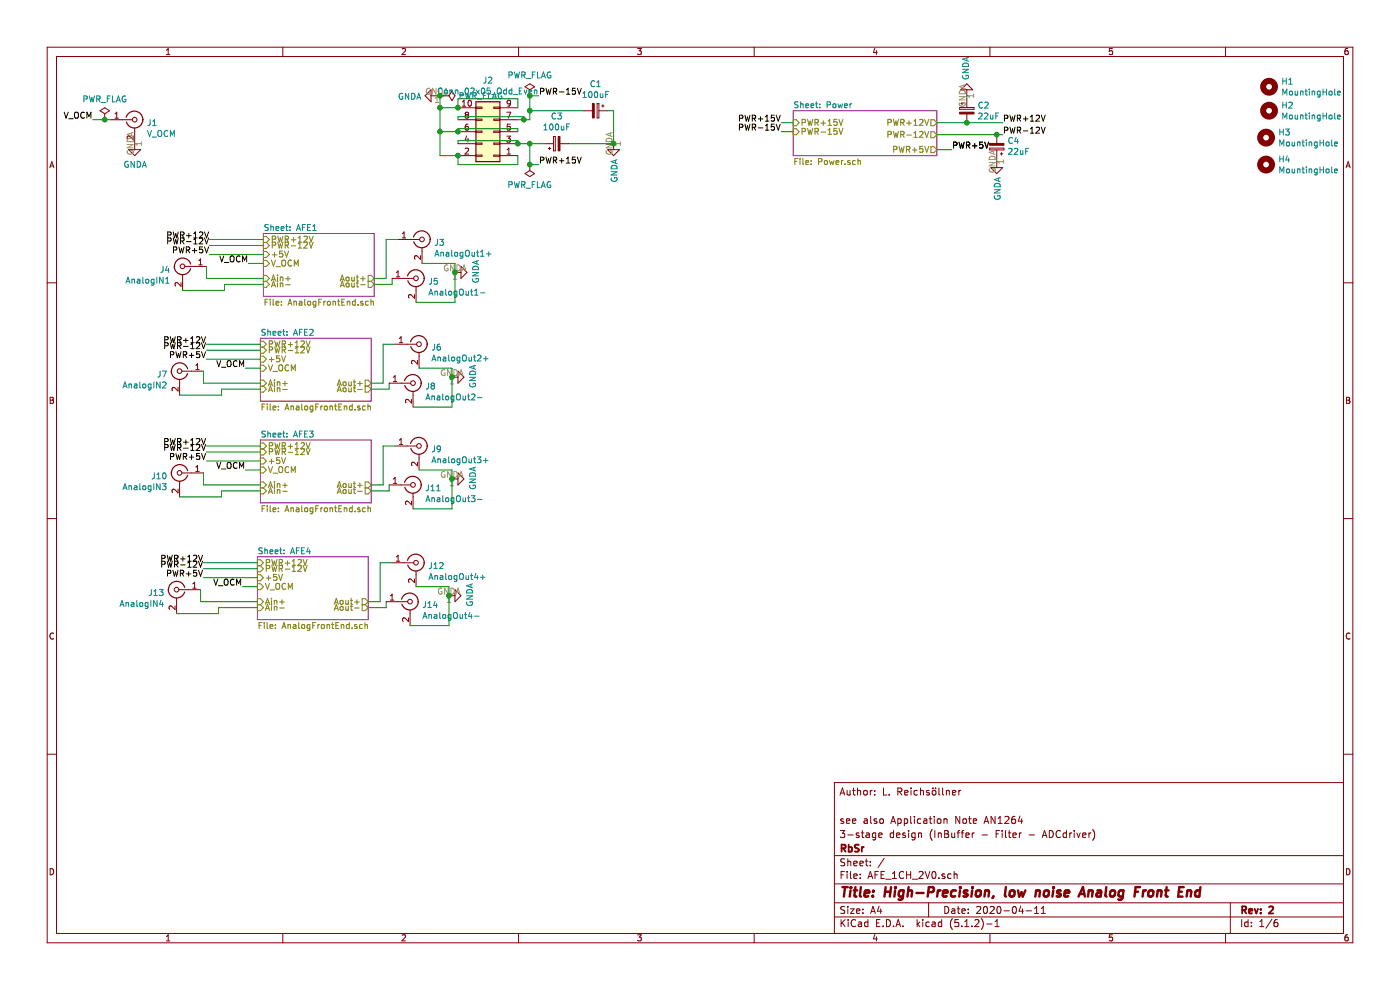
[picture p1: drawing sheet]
EESchema Schematic File Version 4
LIBS:AFE_1CH_2V0-cache
EELAYER 29 0
EELAYER END
$Descr A4 11693 8268
encoding utf-8
Sheet 1 6
Title "High-Precision, low noise Analog Front End"
Date "2020-04-11"
Rev "2"
Comp "RbSr"
Comment1 "3-stage design (InBuffer - Filter - ADCdriver)"
Comment2 "see also Application Note AN1264"
Comment3 ""
Comment4 "Author: L. Reichsöllner"
$EndDescr
$Sheet
S 6625 925  1200 375 
U 5E8E1FE6
F0 "Power" 50
F1 "Power.sch" 50
F2 "PWR+15V" I L 6625 1025 50 
F3 "PWR-15V" I L 6625 1100 50 
F4 "PWR+12V" O R 7825 1025 50 
F5 "PWR-12V" O R 7825 1125 50 
F6 "PWR+5V" O R 7825 1250 50 
$EndSheet
$Sheet
S 2200 1950 925  525 
U 5E8EEF0C
F0 "AFE1" 50
F1 "AnalogFrontEnd.sch" 50
F2 "PWR+12V" I L 2200 2000 50 
F3 "PWR-12V" I L 2200 2050 50 
F4 "V_OCM" I L 2200 2200 50 
F5 "+5V" I L 2200 2125 50 
F6 "Ain+" I L 2200 2325 50 
F7 "Ain-" I L 2200 2375 50 
F8 "Aout+" O R 3125 2325 50 
F9 "Aout-" O R 3125 2375 50 
$EndSheet
$Comp
L power:GNDA #PWR01
U 1 1
P 3650 800
F 0 "#PWR01" H 3650 550 50  0001 C CNN
F 1 "GNDA" V 3655 673 50  0000 R CNN
F 2 "" H 3650 800 50  0001 C CNN
F 3 "" H 3650 800 50  0001 C CNN
	1    3650 800 
	0    1    1    0   
$EndComp
Wire Wire Line
	3650 800  3675 800 
$Comp
L power:PWR_FLAG #FLG01
U 1 1
P 3700 800
F 0 "#FLG01" H 3700 875 50  0001 C CNN
F 1 "PWR_FLAG" V 3700 928 50  0000 L CNN
F 2 "" H 3700 800 50  0001 C CNN
F 3 "~" H 3700 800 50  0001 C CNN
	1    3700 800 
	0    1    1    0   
$EndComp
Wire Wire Line
	4425 1000 4425 925 
Wire Wire Line
	4425 800  4500 800 
Text Label 4500 1375 0    50   ~ 0
PWR+15V
Wire Wire Line
	4425 1200 4425 1375
Wire Wire Line
	4425 1375 4500 1375
Text Label 4500 800  0    50   ~ 0
PWR-15V
$Comp
L power:PWR_FLAG #FLG02
U 1 1
P 4425 800
F 0 "#FLG02" H 4425 875 50  0001 C CNN
F 1 "PWR_FLAG" H 4425 973 50  0000 C CNN
F 2 "" H 4425 800 50  0001 C CNN
F 3 "~" H 4425 800 50  0001 C CNN
	1    4425 800 
	1    0    0    -1  
$EndComp
Connection ~ 4425 800 
$Comp
L power:PWR_FLAG #FLG04
U 1 1
P 4425 1375
F 0 "#FLG04" H 4425 1450 50  0001 C CNN
F 1 "PWR_FLAG" H 4425 1548 50  0000 C CNN
F 2 "" H 4425 1375 50  0001 C CNN
F 3 "~" H 4425 1375 50  0001 C CNN
	1    4425 1375
	-1   0    0    1   
$EndComp
Connection ~ 4425 1375
Text Label 6525 1100 2    50   ~ 0
PWR-15V
Wire Wire Line
	6525 1100 6625 1100
Text Label 6525 1025 2    50   ~ 0
PWR+15V
Wire Wire Line
	6525 1025 6625 1025
Text Label 8375 1025 0    50   ~ 0
PWR+12V
Wire Wire Line
	7825 1025 8075 1025
Text Label 8375 1125 0    50   ~ 0
PWR-12V
Text Label 7950 1250 0    50   ~ 0
PWR+5V
Wire Wire Line
	7950 1250 7825 1250
Text Label 1750 2000 2    50   ~ 0
PWR+12V
Wire Wire Line
	2200 2000 1750 2000
Text Label 1750 2050 2    50   ~ 0
PWR-12V
Text Label 1750 2125 2    50   ~ 0
PWR+5V
Wire Wire Line
	1750 2050 2200 2050
Wire Wire Line
	1750 2125 2200 2125
$Comp
L Connector:Conn_Coaxial J1
U 1 1
P 1125 1000
F 0 "J1" H 1225 975 50  0000 L CNN
F 1 "V_OCM" H 1225 884 50  0000 L CNN
F 2 "digikey-footprints:RF_SMB_jack_Vertical" H 1125 1000 50  0001 C CNN
F 3 "https://www.te.com/commerce/DocumentDelivery/DDEController?Action=srchrtrv&DocNm=1337482&DocType=Customer+Drawing&DocLang=English" H 1125 1000 50  0001 C CNN
F 4 "A102025-ND" H 1125 1000 50  0001 C CNN "DigiKey"
	1    1125 1000
	1    0    0    -1  
$EndComp
$Comp
L power:GNDA #PWR03
U 1 1
P 1125 1200
F 0 "#PWR03" H 1125 950 50  0001 C CNN
F 1 "GNDA" H 1130 1027 50  0000 C CNN
F 2 "" H 1125 1200 50  0001 C CNN
F 3 "" H 1125 1200 50  0001 C CNN
	1    1125 1200
	1    0    0    -1  
$EndComp
Text Label 775  1000 2    50   ~ 0
V_OCM
Wire Wire Line
	775  1000 875  1000
Text Label 2075 2200 2    50   ~ 0
V_OCM
Wire Wire Line
	2075 2200 2200 2200
$Comp
L power:PWR_FLAG #FLG03
U 1 1
P 875 1000
F 0 "#FLG03" H 875 1075 50  0001 C CNN
F 1 "PWR_FLAG" H 875 1173 50  0000 C CNN
F 2 "" H 875 1000 50  0001 C CNN
F 3 "~" H 875 1000 50  0001 C CNN
	1    875  1000
	1    0    0    -1  
$EndComp
Connection ~ 875  1000
Wire Wire Line
	875  1000 925  1000
$Comp
L Connector:Conn_Coaxial J4
U 1 1
P 1525 2225
F 0 "J4" H 1625 2200 50  0000 L CNN
F 1 "AnalogIN1" H 1625 2109 50  0000 L CNN
F 2 "Connector_Coaxial:BNC_Amphenol_B6252HB-NPP3G-50_Horizontal" H 1525 2225 50  0001 C CNN
F 3 "https://www.te.com/commerce/DocumentDelivery/DDEController?Action=srchrtrv&DocNm=1634612&DocType=Customer+Drawing&DocLang=English" H 1525 2225 50  0001 C CNN
F 4 "A97555-ND" H 1525 2225 50  0001 C CNN "DigiKey"
	1    1525 2225
	-1   0    0    -1  
$EndComp
Wire Wire Line
	1725 2225 1725 2325
Wire Wire Line
	1525 2425 1875 2425
Wire Wire Line
	1875 2425 1875 2375
Wire Wire Line
	1875 2375 2200 2375
Wire Wire Line
	1725 2325 2200 2325
Wire Wire Line
	3125 2325 3225 2325
Wire Wire Line
	3275 2375 3275 2325
$Sheet
S 2175 2825 925  525 
U 5E926F25
F0 "AFE2" 50
F1 "AnalogFrontEnd.sch" 50
F2 "PWR+12V" I L 2175 2875 50 
F3 "PWR-12V" I L 2175 2925 50 
F4 "V_OCM" I L 2175 3075 50 
F5 "+5V" I L 2175 3000 50 
F6 "Ain+" I L 2175 3200 50 
F7 "Ain-" I L 2175 3250 50 
F8 "Aout+" O R 3100 3200 50 
F9 "Aout-" O R 3100 3250 50 
$EndSheet
Text Label 1725 2875 2    50   ~ 0
PWR+12V
Wire Wire Line
	2175 2875 1725 2875
Text Label 1725 2925 2    50   ~ 0
PWR-12V
Text Label 1725 3000 2    50   ~ 0
PWR+5V
Wire Wire Line
	1725 2925 2175 2925
Wire Wire Line
	1725 3000 2175 3000
Text Label 2050 3075 2    50   ~ 0
V_OCM
Wire Wire Line
	2050 3075 2175 3075
$Comp
L Connector:Conn_Coaxial J7
U 1 1
P 1500 3100
F 0 "J7" H 1600 3075 50  0000 L CNN
F 1 "AnalogIN2" H 1600 2984 50  0000 L CNN
F 2 "Connector_Coaxial:BNC_Amphenol_B6252HB-NPP3G-50_Horizontal" H 1500 3100 50  0001 C CNN
F 3 "https://www.te.com/commerce/DocumentDelivery/DDEController?Action=srchrtrv&DocNm=1634612&DocType=Customer+Drawing&DocLang=English" H 1500 3100 50  0001 C CNN
F 4 "A97555-ND" H 1500 3100 50  0001 C CNN "DigiKey"
	1    1500 3100
	-1   0    0    -1  
$EndComp
Wire Wire Line
	1700 3100 1700 3200
Wire Wire Line
	1500 3300 1850 3300
Wire Wire Line
	1850 3300 1850 3250
Wire Wire Line
	1850 3250 2175 3250
Wire Wire Line
	1700 3200 2175 3200
$Sheet
S 2175 3675 925  525 
U 5E92C6BC
F0 "AFE3" 50
F1 "AnalogFrontEnd.sch" 50
F2 "PWR+12V" I L 2175 3725 50 
F3 "PWR-12V" I L 2175 3775 50 
F4 "V_OCM" I L 2175 3925 50 
F5 "+5V" I L 2175 3850 50 
F6 "Ain+" I L 2175 4050 50 
F7 "Ain-" I L 2175 4100 50 
F8 "Aout+" O R 3100 4050 50 
F9 "Aout-" O R 3100 4100 50 
$EndSheet
Text Label 1725 3725 2    50   ~ 0
PWR+12V
Wire Wire Line
	2175 3725 1725 3725
Text Label 1725 3775 2    50   ~ 0
PWR-12V
Text Label 1725 3850 2    50   ~ 0
PWR+5V
Wire Wire Line
	1725 3775 2175 3775
Wire Wire Line
	1725 3850 2175 3850
Text Label 2050 3925 2    50   ~ 0
V_OCM
Wire Wire Line
	2050 3925 2175 3925
$Comp
L Connector:Conn_Coaxial J10
U 1 1
P 1500 3950
F 0 "J10" H 1600 3925 50  0000 L CNN
F 1 "AnalogIN3" H 1600 3834 50  0000 L CNN
F 2 "Connector_Coaxial:BNC_Amphenol_B6252HB-NPP3G-50_Horizontal" H 1500 3950 50  0001 C CNN
F 3 "https://www.te.com/commerce/DocumentDelivery/DDEController?Action=srchrtrv&DocNm=1634612&DocType=Customer+Drawing&DocLang=English" H 1500 3950 50  0001 C CNN
F 4 "A97555-ND" H 1500 3950 50  0001 C CNN "DigiKey"
	1    1500 3950
	-1   0    0    -1  
$EndComp
Wire Wire Line
	1700 3950 1700 4050
Wire Wire Line
	1500 4150 1850 4150
Wire Wire Line
	1850 4150 1850 4100
Wire Wire Line
	1850 4100 2175 4100
Wire Wire Line
	1700 4050 2175 4050
$Sheet
S 2150 4650 925  525 
U 5E92FD57
F0 "AFE4" 50
F1 "AnalogFrontEnd.sch" 50
F2 "PWR+12V" I L 2150 4700 50 
F3 "PWR-12V" I L 2150 4750 50 
F4 "V_OCM" I L 2150 4900 50 
F5 "+5V" I L 2150 4825 50 
F6 "Ain+" I L 2150 5025 50 
F7 "Ain-" I L 2150 5075 50 
F8 "Aout+" O R 3075 5025 50 
F9 "Aout-" O R 3075 5075 50 
$EndSheet
Text Label 1700 4700 2    50   ~ 0
PWR+12V
Wire Wire Line
	2150 4700 1700 4700
Text Label 1700 4750 2    50   ~ 0
PWR-12V
Text Label 1700 4825 2    50   ~ 0
PWR+5V
Wire Wire Line
	1700 4750 2150 4750
Wire Wire Line
	1700 4825 2150 4825
Text Label 2025 4900 2    50   ~ 0
V_OCM
Wire Wire Line
	2025 4900 2150 4900
$Comp
L Connector:Conn_Coaxial J13
U 1 1
P 1475 4925
F 0 "J13" H 1575 4900 50  0000 L CNN
F 1 "AnalogIN4" H 1575 4809 50  0000 L CNN
F 2 "Connector_Coaxial:BNC_Amphenol_B6252HB-NPP3G-50_Horizontal" H 1475 4925 50  0001 C CNN
F 3 "https://www.te.com/commerce/DocumentDelivery/DDEController?Action=srchrtrv&DocNm=1634612&DocType=Customer+Drawing&DocLang=English" H 1475 4925 50  0001 C CNN
F 4 "A97555-ND" H 1475 4925 50  0001 C CNN "DigiKey"
	1    1475 4925
	-1   0    0    -1  
$EndComp
Wire Wire Line
	1675 4925 1675 5025
Wire Wire Line
	1475 5125 1825 5125
Wire Wire Line
	1825 5125 1825 5075
Wire Wire Line
	1825 5075 2150 5075
Wire Wire Line
	1675 5025 2150 5025
$Comp
L Connector:Conn_Coaxial J5
U 1 1
P 3475 2325
F 0 "J5" H 3575 2300 50  0000 L CNN
F 1 "AnalogOut1-" H 3575 2209 50  0000 L CNN
F 2 "digikey-footprints:RF_SMB_jack_Vertical" H 3475 2325 50  0001 C CNN
F 3 "https://www.te.com/commerce/DocumentDelivery/DDEController?Action=srchrtrv&DocNm=1337482&DocType=Customer+Drawing&DocLang=English" H 3475 2325 50  0001 C CNN
F 4 "A102025-ND" H 3475 2325 50  0001 C CNN "DigiKey"
	1    3475 2325
	1    0    0    -1  
$EndComp
Wire Wire Line
	3225 2000 3225 2325
Wire Wire Line
	3225 2000 3325 2000
Wire Wire Line
	3125 2375 3275 2375
$Comp
L power:GNDA #PWR06
U 1 1
P 3800 2275
F 0 "#PWR06" H 3800 2025 50  0001 C CNN
F 1 "GNDA" H 3805 2102 50  0000 C CNN
F 2 "" H 3800 2275 50  0001 C CNN
F 3 "" H 3800 2275 50  0001 C CNN
	1    3800 2275
	0    -1   -1   0   
$EndComp
Wire Wire Line
	3525 2200 3800 2200
Wire Wire Line
	3800 2200 3800 2275
Wire Wire Line
	3475 2525 3800 2525
Wire Wire Line
	3800 2525 3800 2275
Connection ~ 3800 2275
Text Label 7950 1250 0    50   ~ 0
PWR+5V
$Comp
L Connector:Conn_Coaxial J6
U 1 1
P 3500 2875
F 0 "J6" H 3600 2850 50  0000 L CNN
F 1 "AnalogOut2+" H 3600 2759 50  0000 L CNN
F 2 "digikey-footprints:RF_SMB_jack_Vertical" H 3500 2875 50  0001 C CNN
F 3 "https://www.te.com/commerce/DocumentDelivery/DDEController?Action=srchrtrv&DocNm=1337482&DocType=Customer+Drawing&DocLang=English" H 3500 2875 50  0001 C CNN
F 4 "A102025-ND" H 3500 2875 50  0001 C CNN "DigiKey"
	1    3500 2875
	1    0    0    -1  
$EndComp
Wire Wire Line
	3250 3250 3250 3200
$Comp
L Connector:Conn_Coaxial J8
U 1 1
P 3450 3200
F 0 "J8" H 3550 3175 50  0000 L CNN
F 1 "AnalogOut2-" H 3550 3084 50  0000 L CNN
F 2 "digikey-footprints:RF_SMB_jack_Vertical" H 3450 3200 50  0001 C CNN
F 3 "https://www.te.com/commerce/DocumentDelivery/DDEController?Action=srchrtrv&DocNm=1337482&DocType=Customer+Drawing&DocLang=English" H 3450 3200 50  0001 C CNN
F 4 "A102025-ND" H 3450 3200 50  0001 C CNN "DigiKey"
	1    3450 3200
	1    0    0    -1  
$EndComp
Wire Wire Line
	3200 2875 3300 2875
Wire Wire Line
	3100 3250 3250 3250
$Comp
L power:GNDA #PWR07
U 1 1
P 3775 3150
F 0 "#PWR07" H 3775 2900 50  0001 C CNN
F 1 "GNDA" H 3780 2977 50  0000 C CNN
F 2 "" H 3775 3150 50  0001 C CNN
F 3 "" H 3775 3150 50  0001 C CNN
	1    3775 3150
	0    -1   -1   0   
$EndComp
Wire Wire Line
	3500 3075 3775 3075
Wire Wire Line
	3775 3075 3775 3150
Wire Wire Line
	3450 3400 3775 3400
Wire Wire Line
	3775 3400 3775 3150
Connection ~ 3775 3150
$Comp
L Connector:Conn_Coaxial J9
U 1 1
P 3500 3725
F 0 "J9" H 3600 3700 50  0000 L CNN
F 1 "AnalogOut3+" H 3600 3609 50  0000 L CNN
F 2 "digikey-footprints:RF_SMB_jack_Vertical" H 3500 3725 50  0001 C CNN
F 3 "https://www.te.com/commerce/DocumentDelivery/DDEController?Action=srchrtrv&DocNm=1337482&DocType=Customer+Drawing&DocLang=English" H 3500 3725 50  0001 C CNN
F 4 "A102025-ND" H 3500 3725 50  0001 C CNN "DigiKey"
	1    3500 3725
	1    0    0    -1  
$EndComp
Wire Wire Line
	3250 4100 3250 4050
$Comp
L Connector:Conn_Coaxial J11
U 1 1
P 3450 4050
F 0 "J11" H 3550 4025 50  0000 L CNN
F 1 "AnalogOut3-" H 3550 3934 50  0000 L CNN
F 2 "digikey-footprints:RF_SMB_jack_Vertical" H 3450 4050 50  0001 C CNN
F 3 "https://www.te.com/commerce/DocumentDelivery/DDEController?Action=srchrtrv&DocNm=1337482&DocType=Customer+Drawing&DocLang=English" H 3450 4050 50  0001 C CNN
F 4 "A102025-ND" H 3450 4050 50  0001 C CNN "DigiKey"
	1    3450 4050
	1    0    0    -1  
$EndComp
Wire Wire Line
	3200 3725 3300 3725
Wire Wire Line
	3100 4100 3250 4100
$Comp
L power:GNDA #PWR08
U 1 1
P 3775 4000
F 0 "#PWR08" H 3775 3750 50  0001 C CNN
F 1 "GNDA" H 3780 3827 50  0000 C CNN
F 2 "" H 3775 4000 50  0001 C CNN
F 3 "" H 3775 4000 50  0001 C CNN
	1    3775 4000
	0    -1   -1   0   
$EndComp
Wire Wire Line
	3500 3925 3775 3925
Wire Wire Line
	3775 3925 3775 4000
Wire Wire Line
	3450 4250 3775 4250
Wire Wire Line
	3775 4250 3775 4000
Connection ~ 3775 4000
$Comp
L Connector:Conn_Coaxial J12
U 1 1
P 3475 4700
F 0 "J12" H 3575 4675 50  0000 L CNN
F 1 "AnalogOut4+" H 3575 4584 50  0000 L CNN
F 2 "digikey-footprints:RF_SMB_jack_Vertical" H 3475 4700 50  0001 C CNN
F 3 "https://www.te.com/commerce/DocumentDelivery/DDEController?Action=srchrtrv&DocNm=1337482&DocType=Customer+Drawing&DocLang=English" H 3475 4700 50  0001 C CNN
F 4 "A102025-ND" H 3475 4700 50  0001 C CNN "DigiKey"
	1    3475 4700
	1    0    0    -1  
$EndComp
Wire Wire Line
	3225 5075 3225 5025
$Comp
L Connector:Conn_Coaxial J14
U 1 1
P 3425 5025
F 0 "J14" H 3525 5000 50  0000 L CNN
F 1 "AnalogOut4-" H 3525 4909 50  0000 L CNN
F 2 "digikey-footprints:RF_SMB_jack_Vertical" H 3425 5025 50  0001 C CNN
F 3 "https://www.te.com/commerce/DocumentDelivery/DDEController?Action=srchrtrv&DocNm=1337482&DocType=Customer+Drawing&DocLang=English" H 3425 5025 50  0001 C CNN
F 4 "A102025-ND" H 3425 5025 50  0001 C CNN "DigiKey"
	1    3425 5025
	1    0    0    -1  
$EndComp
Wire Wire Line
	3175 4700 3275 4700
Wire Wire Line
	3075 5075 3225 5075
$Comp
L power:GNDA #PWR09
U 1 1
P 3750 4975
F 0 "#PWR09" H 3750 4725 50  0001 C CNN
F 1 "GNDA" H 3755 4802 50  0000 C CNN
F 2 "" H 3750 4975 50  0001 C CNN
F 3 "" H 3750 4975 50  0001 C CNN
	1    3750 4975
	0    -1   -1   0   
$EndComp
Wire Wire Line
	3475 4900 3750 4900
Wire Wire Line
	3750 4900 3750 4975
Wire Wire Line
	3425 5225 3750 5225
Wire Wire Line
	3750 5225 3750 4975
Connection ~ 3750 4975
Wire Wire Line
	3175 4700 3175 5025
Wire Wire Line
	3175 5025 3075 5025
Wire Wire Line
	3200 3725 3200 4050
Wire Wire Line
	3200 4050 3100 4050
Wire Wire Line
	3200 2875 3200 3200
Wire Wire Line
	3200 3200 3100 3200
Wire Wire Line
	4325 1200 4425 1200
Connection ~ 3675 800 
Wire Wire Line
	3675 800  3700 800 
Wire Wire Line
	4325 1100 4325 1075
$Comp
L Mechanical:MountingHole H2
U 1 1
P 10600 925
F 0 "H2" H 10700 971 50  0000 L CNN
F 1 "MountingHole" H 10700 880 50  0000 L CNN
F 2 "MountingHole:MountingHole_3.2mm_M3_Pad" H 10600 925 50  0001 C CNN
F 3 "~" H 10600 925 50  0001 C CNN
	1    10600 925 
	1    0    0    -1  
$EndComp
$Comp
L Mechanical:MountingHole H4
U 1 1
P 10575 1375
F 0 "H4" H 10675 1421 50  0000 L CNN
F 1 "MountingHole" H 10675 1330 50  0000 L CNN
F 2 "MountingHole:MountingHole_3.2mm_M3_Pad" H 10575 1375 50  0001 C CNN
F 3 "~" H 10575 1375 50  0001 C CNN
	1    10575 1375
	1    0    0    -1  
$EndComp
$Comp
L Mechanical:MountingHole H3
U 1 1
P 10575 1150
F 0 "H3" H 10675 1196 50  0000 L CNN
F 1 "MountingHole" H 10675 1105 50  0000 L CNN
F 2 "MountingHole:MountingHole_3.2mm_M3_Pad" H 10575 1150 50  0001 C CNN
F 3 "~" H 10575 1150 50  0001 C CNN
	1    10575 1150
	1    0    0    -1  
$EndComp
$Comp
L Mechanical:MountingHole H1
U 1 1
P 10600 725
F 0 "H1" H 10700 771 50  0000 L CNN
F 1 "MountingHole" H 10700 680 50  0000 L CNN
F 2 "MountingHole:MountingHole_3.2mm_M3_Pad" H 10600 725 50  0001 C CNN
F 3 "~" H 10600 725 50  0001 C CNN
	1    10600 725 
	1    0    0    -1  
$EndComp
$Comp
L Device:CP_Small C3
U 1 1
P 4650 1200
F 0 "C3" V 4875 1200 50  0000 C CNN
F 1 "100uF" V 4784 1200 50  0000 C CNN
F 2 "Capacitor_THT:CP_Radial_D6.3mm_P2.50mm" H 4650 1200 50  0001 C CNN
F 3 "https://katalog.we-online.de/pbs/datasheet/860040473003.pdf" H 4650 1200 50  0001 C CNN
F 4 "732-9170-1-ND" H 4650 1200 50  0001 C CNN "DigiKey"
	1    4650 1200
	0    -1   -1   0   
$EndComp
Wire Wire Line
	4425 1200 4550 1200
Connection ~ 4425 1200
$Comp
L Device:CP_Small C1
U 1 1
P 4975 925
F 0 "C1" V 4750 925 50  0000 C CNN
F 1 "100uF" V 4841 925 50  0000 C CNN
F 2 "Capacitor_THT:CP_Radial_D6.3mm_P2.50mm" H 4975 925 50  0001 C CNN
F 3 "https://katalog.we-online.de/pbs/datasheet/860040473003.pdf" H 4975 925 50  0001 C CNN
F 4 "732-9170-1-ND" H 4975 925 50  0001 C CNN "DigiKey"
	1    4975 925 
	0    1    1    0   
$EndComp
Wire Wire Line
	4425 925  4875 925 
Connection ~ 4425 925 
Wire Wire Line
	4425 925  4425 800 
$Comp
L power:GNDA #PWR04
U 1 1
P 5125 1200
F 0 "#PWR04" H 5125 950 50  0001 C CNN
F 1 "GNDA" V 5130 1073 50  0000 R CNN
F 2 "" H 5125 1200 50  0001 C CNN
F 3 "" H 5125 1200 50  0001 C CNN
	1    5125 1200
	1    0    0    -1  
$EndComp
Wire Wire Line
	4750 1200 5125 1200
Wire Wire Line
	5075 925  5125 925 
Wire Wire Line
	5125 925  5125 1200
Connection ~ 5125 1200
$Comp
L Device:CP_Small C2
U 1 1
P 8075 925
F 0 "C2" H 8163 971 50  0000 L CNN
F 1 "22uF" H 8163 880 50  0000 L CNN
F 2 "Capacitor_THT:CP_Radial_D5.0mm_P2.00mm" H 8075 925 50  0001 C CNN
F 3 "https://katalog.we-online.de/pbs/datasheet/860040473003.pdf" H 8075 925 50  0001 C CNN
F 4 "732-9317-1-ND" H 8075 925 50  0001 C CNN "DigiKey"
	1    8075 925 
	1    0    0    -1  
$EndComp
$Comp
L Device:CP_Small C4
U 1 1
P 8325 1225
F 0 "C4" H 8237 1179 50  0000 R CNN
F 1 "22uF" H 8237 1270 50  0000 R CNN
F 2 "Capacitor_THT:CP_Radial_D5.0mm_P2.00mm" H 8325 1225 50  0001 C CNN
F 3 "https://katalog.we-online.de/pbs/datasheet/860040473003.pdf" H 8325 1225 50  0001 C CNN
F 4 "732-9317-1-ND" H 8325 1225 50  0001 C CNN "DigiKey"
	1    8325 1225
	-1   0    0    1   
$EndComp
Connection ~ 8075 1025
Wire Wire Line
	8075 1025 8375 1025
Wire Wire Line
	7825 1125 8325 1125
Connection ~ 8325 1125
Wire Wire Line
	8325 1125 8375 1125
$Comp
L power:GNDA #PWR05
U 1 1
P 8325 1350
F 0 "#PWR05" H 8325 1100 50  0001 C CNN
F 1 "GNDA" V 8330 1223 50  0000 R CNN
F 2 "" H 8325 1350 50  0001 C CNN
F 3 "" H 8325 1350 50  0001 C CNN
	1    8325 1350
	1    0    0    -1  
$EndComp
Wire Wire Line
	8325 1350 8325 1325
$Comp
L power:GNDA #PWR02
U 1 1
P 8075 800
F 0 "#PWR02" H 8075 550 50  0001 C CNN
F 1 "GNDA" V 8080 673 50  0000 R CNN
F 2 "" H 8075 800 50  0001 C CNN
F 3 "" H 8075 800 50  0001 C CNN
	1    8075 800 
	-1   0    0    1   
$EndComp
Wire Wire Line
	8075 825  8075 800 
$Comp
L Connector:Conn_Coaxial J3
U 1 1
P 3525 2000
F 0 "J3" H 3625 1975 50  0000 L CNN
F 1 "AnalogOut1+" H 3625 1884 50  0000 L CNN
F 2 "digikey-footprints:RF_SMB_jack_Vertical" H 3525 2000 50  0001 C CNN
F 3 "https://www.te.com/commerce/DocumentDelivery/DDEController?Action=srchrtrv&DocNm=1337482&DocType=Customer+Drawing&DocLang=English" H 3525 2000 50  0001 C CNN
F 4 "A102025-ND" H 3525 2000 50  0001 C CNN "DigiKey"
	1    3525 2000
	1    0    0    -1  
$EndComp
$Comp
L Connector_Generic:Conn_01x03 J2
U 1 1
P 4125 1100
F 0 "J2" H 4043 775 50  0000 C CNN
F 1 "INpower" H 4043 866 50  0000 C CNN
F 2 "Connector_Molex:Molex_KK-254_AE-6410-03A_1x03_P2.54mm_Vertical" H 4125 1100 50  0001 C CNN
F 3 "https://www.molex.com/pdm_docs/sd/038006293_sd.pdf" H 4125 1100 50  0001 C CNN
F 4 "WM19538-ND" H 4125 1100 50  0001 C CNN "DigiKey"
	1    4125 1100
	-1   0    0    1   
$EndComp
Wire Wire Line
	3675 1075 4325 1075
Wire Wire Line
	4325 1000 4425 1000
Wire Wire Line
	3675 800  3675 1075
$EndSCHEMATC
